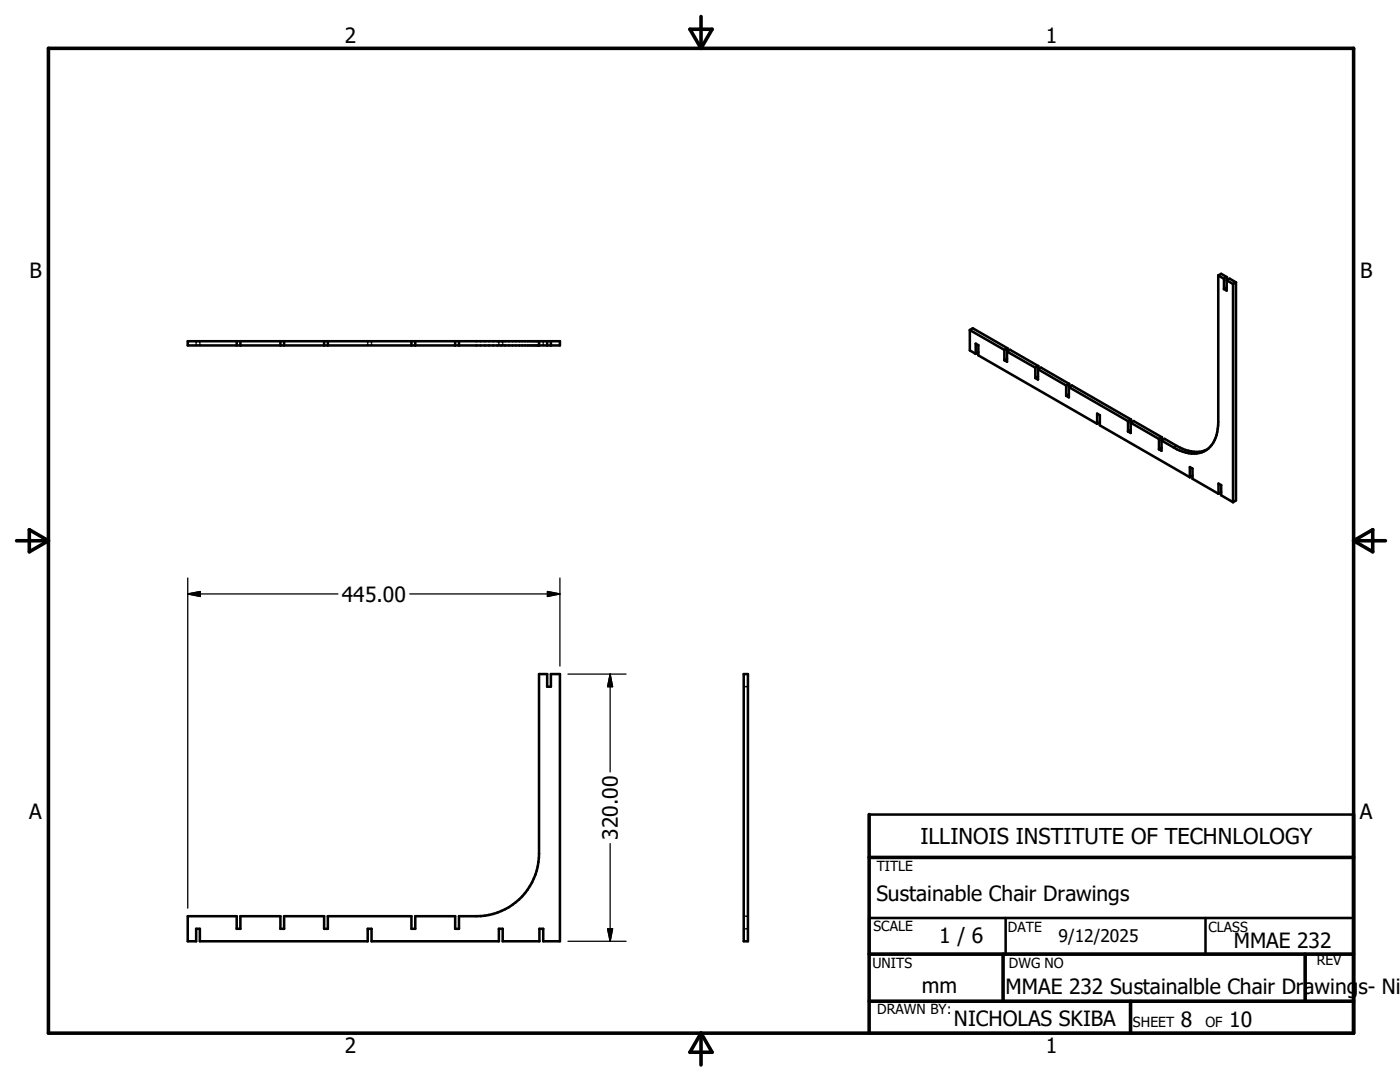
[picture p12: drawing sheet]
<svg xmlns="http://www.w3.org/2000/svg" width="279mm" height="216mm" viewBox="0 0 279 216" stroke-linecap="round" stroke-linejoin="round" font-family="sans-serif">
<g fill="none" stroke="#000" stroke-width=".51">
<path d="M243.1 55l.6-.4 1.2 .7M243.1 55l1.2 .6M243.1 55v29.2a6.1 6.1 0 0 1-2.8 5.9 6.2 6.2 0 0 1-6-.8l-2.5-1.4M244.3 55.6v2.1M244.8 57.4l-.5 .3M244.8 55.9v2.1l-.5-.3M244.8 55.9l.6-.3 1.3 .7M244.8 55.9l1.3 .8M244.9 55.3v.6M244.9 55.3l-.6 .3M246.1 56.7v43.5M246.7 56.3v43.6l-.6 .3"/>
<path d="M246.7 56.3l-.6 .4M37.5 68.1h74.2v.8h-74.2zM47.2 68.1v.8M48 68.1v.8M56 68.1v.8M56.7 68.1v.8M64.7 68.1v.8M65.4 68.1v.8M82.1 68.1v.8M82.9 68.1v.8M90.8 68.1v.8M91.6 68.1v.8"/>
<path d="M107.6 68.1v.8M109.2 68.1v.8M109.9 68.1v.8M193.6 65.9l.5-.4 7 4M193.6 65.9l6.8 3.9M193.6 65.9v4l1.1 .7M194.7 70.6v-2l.6 .3v2l23.7 13.7M195.3 70.3l-.6 .3M200.4 69.8v2.1M201 70.1l.6-.3 5.6 3.2M201 70.1l5.6 3.3M201 70.1v2.1l-.6-.3"/>
<path d="M201 71.6l-.6 .3M201.1 69.5v.6M201.1 69.5l-.7 .3M206.6 73.4v2M207.2 73.7l.5-.4 5.7 3.3M207.2 73.7l5.6 3.2M207.2 73.7v2l-.6-.3M207.2 75.1l-.6 .3M207.2 73v.7M207.2 73l-.6 .4M212.8 76.9v2.1M213.3 77.2l.6-.3 11.8 6.8"/>
<path d="M213.3 77.2l11.8 6.8M213.3 77.2v2.1l-.5-.3M213.3 78.7l-.5 .3M213.4 76.6v.6M213.4 76.6l-.6 .3M219 84.6v-2.1l.5 .3v2.1l18 10.3M219.5 84.3l-.5 .3M225.1 84v2.1M225.7 84.3l.5-.3 5.7 3.3M225.7 84.3l5.6 3.3M225.7 84.3v2.1l-.6-.3M225.7 85.8l-.6 .3"/>
<path d="M225.7 83.7v.6M225.7 83.7l-.6 .3M231.3 87.6v2M231.8 87.9l.6-.3 2.5 1.4a6.6 6.6 0 0 0 5.9 .7M231.8 87.9v2.1l-.5-.4M231.8 89.3l-.5 .3M231.9 87.3v.6M231.9 87.3l-.6 .3M237.5 95.2v-2l.5 .3v2l5.2 3M238 94.9l-.5 .3M243.2 98.5v-2l.5 .3v2l2.4 1.4M243.7 98.2l-.5 .3"/>
<path d="M148.4 134.5h.9v53.3h-.9zM173.5 162.5h96.6M37.5 182.8h9.7v2.5h.8v-2.5h8v2.5h.7v-2.5h8v2.5h.7v-2.5h16.7v2.5h.8v-2.5h7.9v2.5h.8v-2.5a23.4 23.4 0 0 0 6-.2 12.5 12.5 0 0 0 10-12.3v-35.8h1.6v2.5h.7v-2.5h1.8v53.3h-3.3v-2.5h-.8v2.5h-7.3v-2.5h-.7v2.5h-25.5v-2.5h-.7v2.5h-33.5v-2.5h-.8v2.5h-1.6zM173.5 183.2h96.6v7.2h-96.6zM200.7 183.2v7.2M240.6 183.2v7.2M173.5 206.2h96.6"/>
</g>
<g fill="none" stroke="#000" stroke-width=".36">
<path d="M39.1 68.1v.3M39.1 68.6v.3M39.9 68.1v.3M39.9 68.6v.3M73.4 68.1v.3M73.4 68.6v.3M74.1 68.1v.3M74.1 68.6v.3M99.6 68.1v.3M99.6 68.6v.3M100.3 68.1v.3M100.3 68.6v.3"/>
<path d="M107.6 68.1v.3M107.6 68.6v.3M108.4 68.1v.3M108.4 68.6v.3M234.9 89l-.6 .3M148.4 137h.3M149 137h.3M148.4 182.8h.3M148.4 185.3h.3M149 182.8h.3M149 185.3h.3"/>
</g>
<g fill="none" stroke="#000" stroke-width=".71">
<path d="M9.7 9.6h260.4v196.6h-260.4zM137.7 5.8h4.4l-2.2 3.8zM139.9 3.3v6.3M3.3 107.9h6.4M5.8 105.7l3.9 2.2-3.9 2.2zM270.1 107.9h6.4M270.1 107.9l3.9-2.2v4.4zM173.5 171.1h96.6M173.5 162.5v43.7M173.5 190.4h96.6M173.5 199.8h96.6M200.2 190.4v9.4"/>
<path d="M225.6 199.8v6.4M260.5 190.4v9.4M139.9 206.2v6.3M139.9 206.2l2.2 3.8h-4.4z"/>
</g>
<path d="M37.5 118.5h29.9M37.5 118.5l2.5-.5v1zM37.5 115.3v65.9M81.8 118.5h29.9M109.3 118l2.4 .5-2.4 .5zM111.7 115.3v17.6M113.3 134.5h11.6M121.8 134.5v19.5M121.8 134.5l.5 2.5h-1zM121.8 168.3v19.5M113.3 187.8h11.6M121.3 185.3h1l-.5 2.5z" fill="none" stroke="#000" stroke-width=".25"/>
<path d="M37.5 118.5l2.5-.5v1zM109.3 118l2.4 .5-2.4 .5zM121.8 134.5l.5 2.5h-1zM121.3 185.3h1l-.5 2.5z" fill="#000" stroke="#000" stroke-width=".25"/>
<text font-size="4.4" x="183.7" y="168.4">ILLINOIS INSTITUTE OF TECHNLOLOGY</text>
<g font-size="4.2">
<text x="68.8" y="8.7">2</text>
<text x="208.7" y="8.7">1</text>
<text x="5.9" y="55.5">B</text>
<text x="271.4" y="55.5">B</text>
<text x="68.2" y="120.1">445.00</text>
<text x="5.8" y="163.4">A</text>
<text x="123.3" y="167.5" transform="rotate(-90 123.3 167.5)">320.00</text>
<text x="271.4" y="163.4">A</text>
<text x="174.9" y="179.7">Sustainable Chair Drawings</text>
<text x="187.5" y="188.3">1 / 6</text>
<text x="246.2" y="189.2">MMAE 232</text>
<text x="184" y="198.2">mm</text>
<text x="200.7" y="198.4">MMAE 232 Sustainalble Chair Drawings- Ni</text>
<text x="190.4" y="204.7">NICHOLAS SKIBA</text>
<text x="235.7" y="205">8</text>
<text x="245.3" y="205">10</text>
<text x="68.8" y="210.2">2</text>
<text x="208.7" y="210.2">1</text>
</g>
<text font-size="3.5" x="211.2" y="187.9">9/12/2025</text>
<g font-size="2.8">
<text x="175" y="173.8">TITLE</text>
<text x="174.3" y="185.8">SCALE</text>
<text x="201.2" y="186">DATE</text>
<text x="241.2" y="186">CLASS</text>
<text x="174.1" y="193.2">UNITS</text>
<text x="201.3" y="193.2">DWG NO</text>
<text x="262.8" y="192.6">REV</text>
<text x="175.1" y="202.4">DRAWN BY:</text>
<text x="226.1" y="205">SHEET</text>
<text x="240.6" y="205">OF</text>
</g>
</svg>
